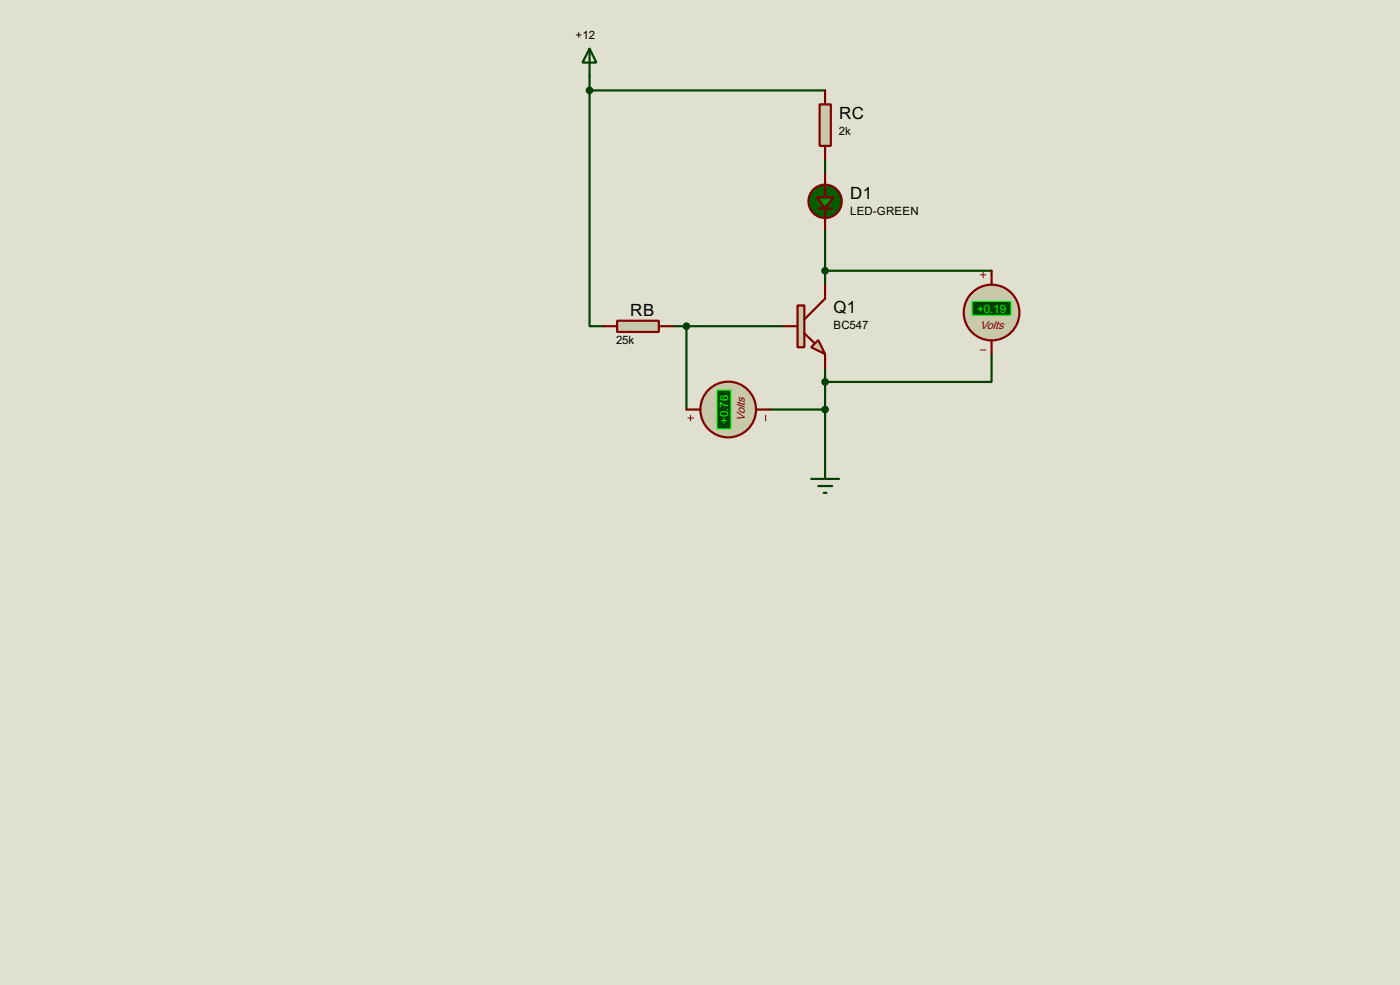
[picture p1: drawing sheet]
<svg xmlns="http://www.w3.org/2000/svg" width="256mm" height="180mm" viewBox="0 0 256 180" stroke-linecap="round" stroke-linejoin="round" font-family="sans-serif">
<path d="M0 0h256.5v180.3h-256.5z" fill="#e0e0d0"/>
<g fill="none" stroke="#004000" stroke-width=".4">
<path d="M108 16.6v43.1h2.5M108 14v2.6M108 16.6h43.2M151.2 29.3v2.5M123.2 59.7h20.4M125.8 59.7v15.3M151.2 42v10.1M151.2 49.6h30.5M141 75h10.2M151.2 67.4v20.3M181.7 64.8v5.1h-30.5M148.6 87.7h5.1"/>
<path d="M149.9 89h2.6M150.9 90.2h.5"/>
</g>
<path d="M150.2 19.1h2v7.6h-2z" fill="#c8c8aa" stroke="#800000" stroke-width=".4"/>
<path d="M151.2 16.6v2.5M151.2 26.7v2.6" fill="none" stroke="#800000" stroke-width=".4"/>
<path d="M108 8.9l1.3 2.6h-2.6zM108 8.9v5.1" fill="none" stroke="#004000" stroke-width=".4"/>
<path d="M113.1 58.7h7.6v2.1h-7.6z" fill="#c8c8aa" stroke="#800000" stroke-width=".4"/>
<path d="M110.5 59.7h2.6M120.7 59.7h2.5" fill="none" stroke="#800000" stroke-width=".4"/>
<circle cx="181.6" cy="57.2" r="5.1" fill="#c8c8aa" stroke="#800000" stroke-width=".4"/>
<path d="M179.6 50.3h1M180.1 49.8v1.1M179.6 64.1h1" fill="none" stroke="#800000" stroke-width=".18"/>
<path d="M178.1 55.2h7.1v2.5h-7.1z" fill="#004000" stroke="#0f0" stroke-width=".2"/>
<path d="M181.7 49.6v2.5M181.7 62.3v2.5" fill="none" stroke="#800000" stroke-width=".4"/>
<circle cx="133.4" cy="75" r="5.1" fill="#c8c8aa" stroke="#800000" stroke-width=".4"/>
<path d="M126 76.5h1.1M126.5 76v1M140.3 76v1" fill="none" stroke="#800000" stroke-width=".18"/>
<path d="M131.4 71.4h2.5v7.1h-2.5z" fill="#004000" stroke="#0f0" stroke-width=".2"/>
<path d="M125.8 75h2.5M138.5 75h2.5" fill="none" stroke="#800000" stroke-width=".4"/>
<circle cx="151.1" cy="75" r=".5" fill="#004000" stroke="#004000" stroke-width=".4"/>
<path d="M148.6 63.6l1.3-1.3 1.3 2.5z" fill="#c8c8aa" stroke="#800000" stroke-width=".4"/>
<path d="M146.1 55.9h1.3v7.7h-1.3z" fill="#c8c8aa" stroke="#800000" stroke-width=".4"/>
<path d="M143.6 59.7h2.5M151.2 52.1v2.6l-3.8 3.8M147.4 61l1.8 1.8M151.2 64.8v2.6" fill="none" stroke="#800000" stroke-width=".4"/>
<g fill="#004000" stroke="#004000" stroke-width=".4">
<circle cx="108" cy="16.6" r=".5"/>
<circle cx="125.7" cy="59.7" r=".5"/>
</g>
<circle cx="151.1" cy="36.9" r="3.1" fill="#006000" stroke="#800000" stroke-width=".4"/>
<path d="M149.9 38.2h2.6M151.2 33.8v2.3M151.2 38.2v1.7" fill="none" stroke="#800000" stroke-width=".4"/>
<path d="M149.7 36.1h3l-1.5 2.1z" fill="#009500" stroke="#800000" stroke-width=".4"/>
<path d="M151.2 31.8v2.5M151.2 39.4v2.6" fill="none" stroke="#800000" stroke-width=".4"/>
<g fill="#004000" stroke="#004000" stroke-width=".4">
<circle cx="151.1" cy="49.6" r=".5"/>
<circle cx="151.1" cy="69.9" r=".5"/>
</g>
<g font-size="3.5">
<text x="153.7" y="21.8">RC</text>
<text x="155.8" y="36.5">D1</text>
<text x="115.5" y="57.9">RB</text>
<text x="152.7" y="57.4">Q1</text>
</g>
<g font-size="2.4">
<text x="105.5" y="7.2">+12</text>
<text x="153.7" y="24.7">2k</text>
<text x="155.7" y="39.4">LED-GREEN</text>
<text x="112.9" y="63">25k</text>
<text x="152.7" y="60.3">BC547</text>
</g>
<g font-size="2.4" fill="#0f0">
<text x="179" y="57.2">+0.19</text>
<text x="133.4" y="77.6" transform="rotate(-90 133.4 77.6)">+0.76</text>
</g>
<g font-size="2.3" fill="#800000">
<text x="179.5" y="60.3">Volts</text>
<text x="136.5" y="77.1" transform="rotate(-90 136.5 77.1)">Volts</text>
</g>
</svg>
